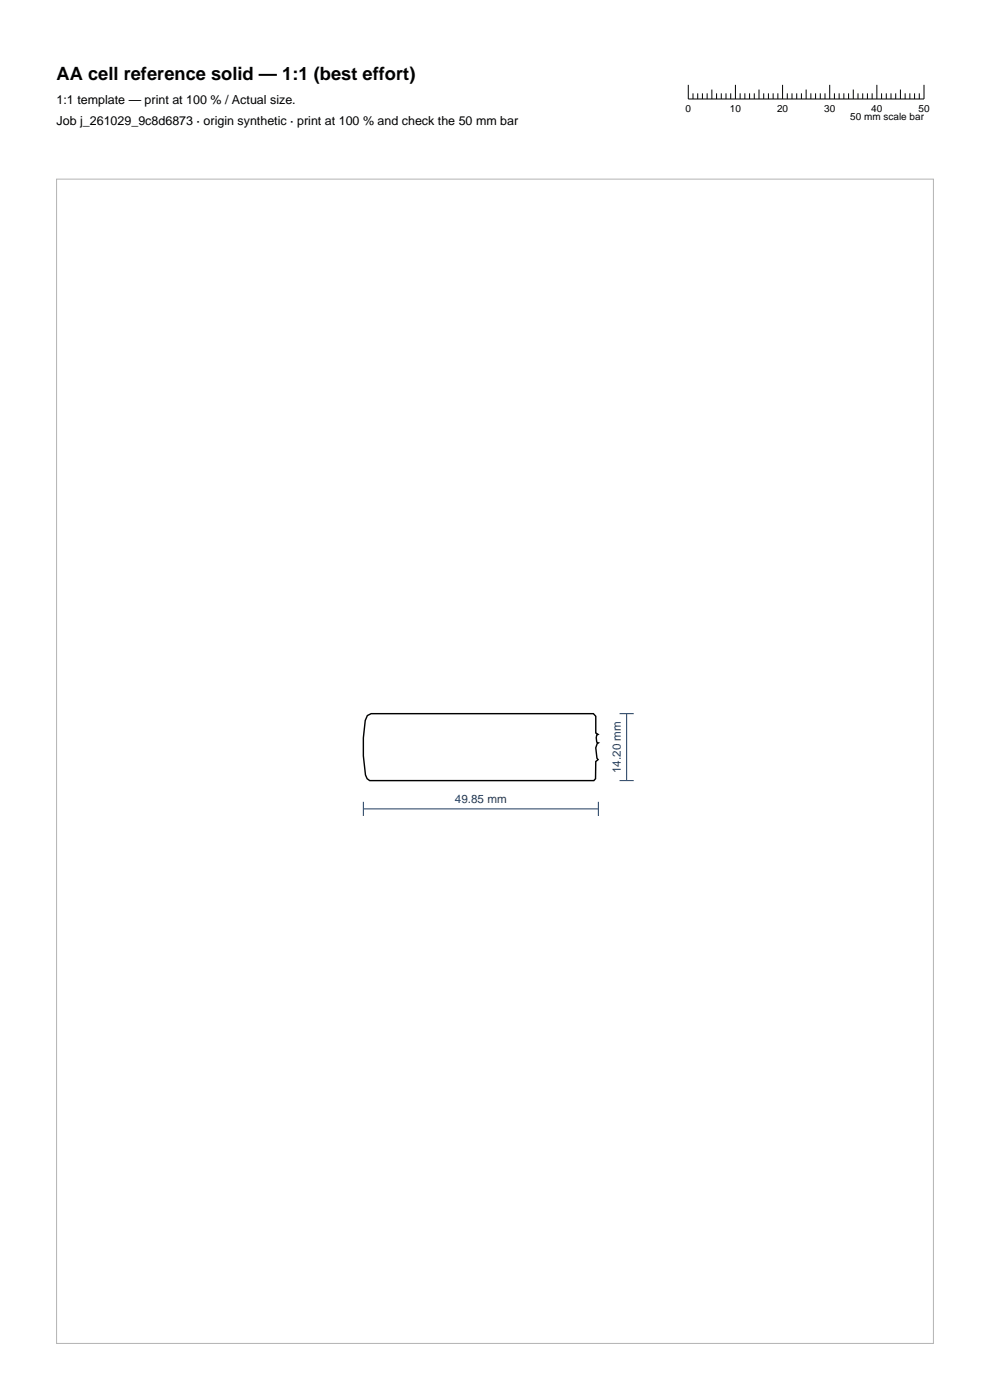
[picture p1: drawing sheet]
<svg xmlns="http://www.w3.org/2000/svg" width="210mm" height="297mm" viewBox="0 0 210 297" stroke-linecap="round" stroke-linejoin="round" font-family="sans-serif">
<g fill="none" stroke="#000" stroke-width=".21">
<path d="M146 18v3h50v-3M147 19.8v1.2M148 19.8v1.2M149 19.8v1.2M150 19.8v1.2M151 19v2M152 19.8v1.2M153 19.8v1.2M154 19.8v1.2M155 19.8v1.2M156 18v3M157 19.8v1.2"/>
<path d="M158 19.8v1.2M159 19.8v1.2M160 19.8v1.2M161 19v2M162 19.8v1.2M163 19.8v1.2M164 19.8v1.2M165 19.8v1.2M166 18v3M167 19.8v1.2M168 19.8v1.2M169 19.8v1.2"/>
<path d="M170 19.8v1.2M171 19v2M172 19.8v1.2M173 19.8v1.2M174 19.8v1.2M175 19.8v1.2M176 18v3M177 19.8v1.2M178 19.8v1.2M179 19.8v1.2M180 19.8v1.2M181 19v2"/>
<path d="M182 19.8v1.2M183 19.8v1.2M184 19.8v1.2M185 19.8v1.2M186 18v3M187 19.8v1.2M188 19.8v1.2M189 19.8v1.2M190 19.8v1.2M191 19v2M192 19.8v1.2M193 19.8v1.2"/>
<path d="M194 19.8v1.2M195 19.8v1.2"/>
</g>
<path d="M77.9 151.8l.8-.4h47.2l.5 .5v3.6l.5 .3-.3 .1-.1 .6 .1 .9 .3 .2-.2 .2-.3 .9 .2 2.2 .3 .3-.5 .3-.1 3.7-.3 .4h-47.6l-.5-.4-.4-.8-.4-4v-3.9l.4-3.7z" fill="none" stroke="#000" stroke-width=".3"/>
<path d="M131.4 151.4h3M132.9 151.4v14.2M77.1 171.6h49.8M77.1 170.1v3M126.9 170.1v3M131.4 165.6h3" fill="none" stroke="#1f3b5e" stroke-width=".21"/>
<path d="M12 38h186v247h-186z" fill="none" stroke="#b3b3b3" stroke-width=".21"/>
<text font-size="3.9" x="12" y="17">AA cell reference solid — 1:1 (best effort)</text>
<g font-size="2.6">
<text x="12" y="22">1:1 template — print at 100 % / Actual size.</text>
<text x="12" y="26.5">Job j_261029_9c8d6873 · origin synthetic · print at 100 % and check the 50 mm bar</text>
</g>
<g font-size="2.5" fill="#1f3b5e">
<text x="131.7" y="164" transform="rotate(-90 131.7 164)">14.20 mm</text>
<text x="96.5" y="170.4">49.85 mm</text>
</g>
<g font-size="2.1">
<text x="145.4" y="23.8">0</text>
<text x="154.8" y="23.8">10</text>
<text x="164.8" y="23.8">20</text>
<text x="174.8" y="23.8">30</text>
<text x="184.8" y="23.8">40</text>
<text x="194.8" y="23.8">50</text>
<text x="180.4" y="25.5">50 mm scale bar</text>
</g>
</svg>
